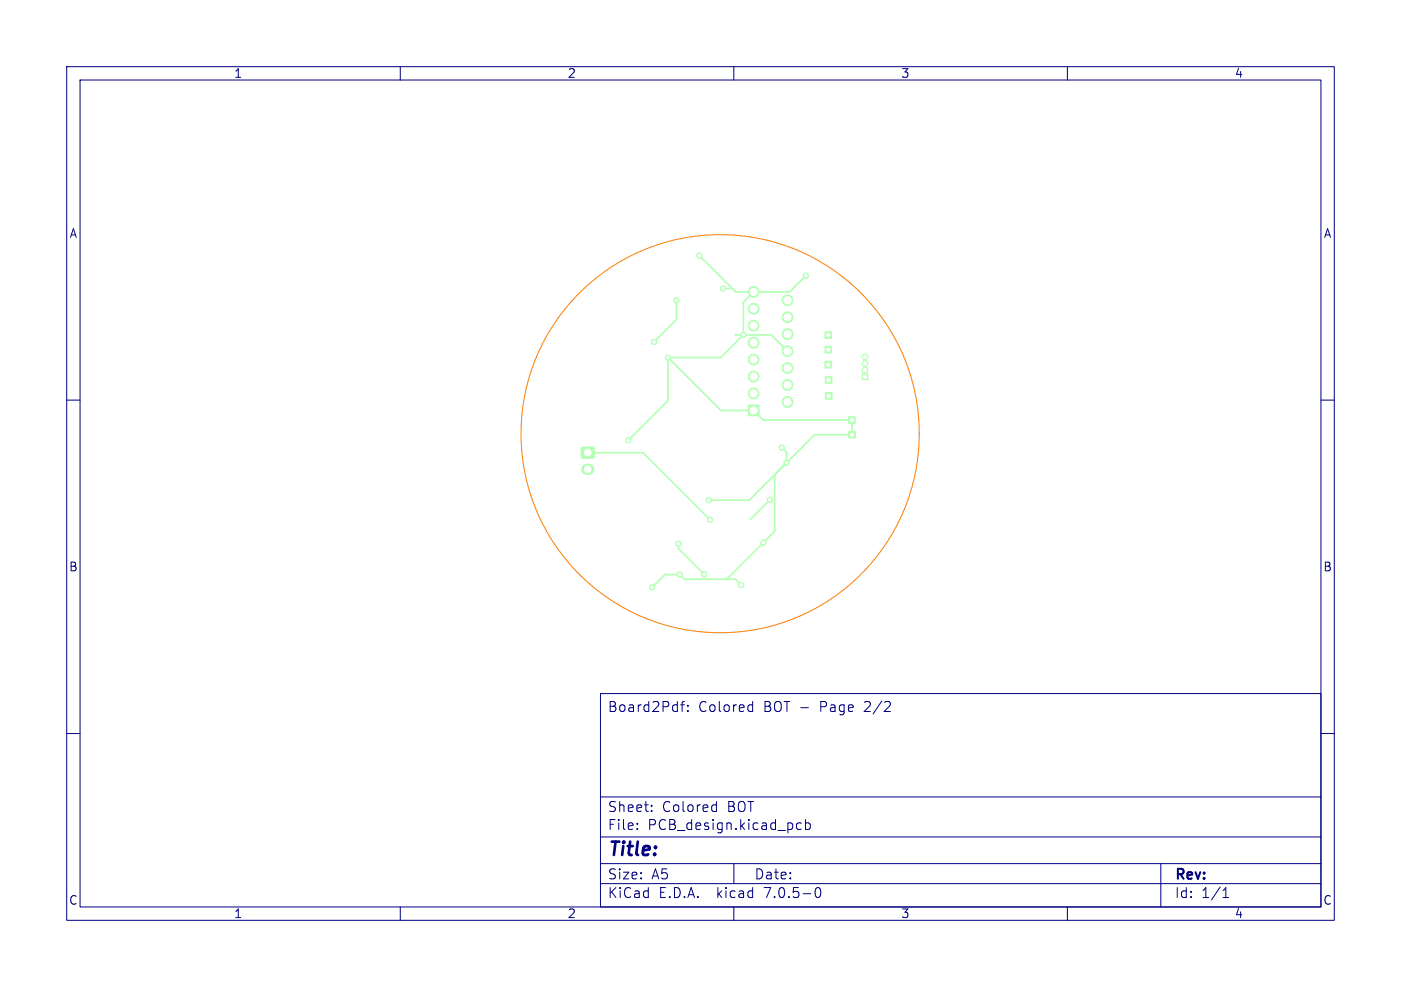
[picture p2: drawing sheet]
<svg xmlns="http://www.w3.org/2000/svg" width="210mm" height="148mm" viewBox="0 0 210 148" stroke-linecap="round" stroke-linejoin="round" font-family="sans-serif">
<g fill="#b3ffb3" stroke="#b3ffb3" stroke-width=".15">
<path d="M112.2 60.7h1.6v1.7h-1.6z"/>
<path d="M127.2 64.7h1v1h-1z"/>
<path d="M127.2 62.5h1v1h-1z"/>
<path d="M123.7 49.7h1v1h-1z"/>
<path d="M123.7 51.9h1v1h-1z"/>
<path d="M123.7 54.2h1v1h-1z"/>
<path d="M123.7 58.9h1v1h-1z"/>
<path d="M123.7 56.5h1v1h-1z"/>
<path d="M129.2 56.1h.9v.8h-.9z"/>
<path d="M87.2 67.1h1.8v1.6h-1.8z"/>
<circle cx="113" cy="43.8" r=".81"/>
<circle cx="118.1" cy="45" r=".81"/>
<circle cx="113" cy="46.3" r=".81"/>
<circle cx="118.1" cy="47.6" r=".81"/>
<circle cx="113" cy="48.8" r=".81"/>
<circle cx="118.1" cy="50.1" r=".81"/>
<circle cx="113" cy="51.4" r=".81"/>
<circle cx="118.1" cy="52.7" r=".81"/>
<circle cx="113" cy="53.9" r=".81"/>
<circle cx="118.1" cy="55.2" r=".81"/>
<circle cx="113" cy="56.5" r=".81"/>
<circle cx="118.1" cy="57.7" r=".81"/>
<circle cx="113" cy="59" r=".81"/>
<circle cx="118.1" cy="60.3" r=".81"/>
<circle cx="129.7" cy="53.5" r=".42"/>
<circle cx="129.7" cy="54.5" r=".42"/>
<circle cx="129.7" cy="55.5" r=".42"/>
<circle cx="111.1" cy="87.7" r=".4"/>
<circle cx="97.8" cy="88.1" r=".4"/>
<circle cx="106.4" cy="77.9" r=".4"/>
<circle cx="115.4" cy="75" r=".4"/>
<circle cx="105.6" cy="86.1" r=".4"/>
<circle cx="101.9" cy="86.2" r=".4"/>
<circle cx="101.7" cy="81.5" r=".4"/>
<circle cx="114.4" cy="81.4" r=".4"/>
<circle cx="106.2" cy="75" r=".4"/>
<circle cx="117.9" cy="69.4" r=".4"/>
<circle cx="117.2" cy="67.1" r=".4"/>
<circle cx="94.2" cy="66" r=".4"/>
<circle cx="104.8" cy="38.3" r=".4"/>
<circle cx="120.8" cy="41.3" r=".4"/>
<circle cx="108.4" cy="43.3" r=".4"/>
<circle cx="111.4" cy="50.2" r=".4"/>
<circle cx="100.1" cy="53.6" r=".4"/>
<circle cx="98" cy="51.3" r=".4"/>
<circle cx="101.4" cy="45" r=".4"/>
</g>
<path d="M88 70.4h.3" fill="none" stroke="#b3ffb3" stroke-width="1.7"/>
<path d="M108.4 43.3h1.4l.5 .5" fill="none" stroke="#b3ffb3" stroke-width=".2"/>
<path d="M104.8 38.3l5.5 5.5h8.1l2.4-2.5M100.1 53.6l8 7.9h4.9l1.4 1.5h13.3v2.2h-5.6l-9.8 9.8h-6.1M100.1 53.6v6.5l-5.9 5.9M101.4 45v2.9l-3.4 3.4M110.2 50.2h5.4l2.5 2.5M113 43.8l-1.6 1.5v4.9l-3.4 3.4h-7.9M88.1 67.9h8.3l10 10M115.4 75l-2.9 2.9M116.1 71.2v8.5l-7.2 7.2M117.2 67.1l.7 .7v1.6M101.7 81.5v.7l3.9 3.9M111.1 87.7l-.9-.8h-7.6l-.7-.7h-2.2l-1.9 1.9" fill="none" stroke="#b3ffb3" stroke-width=".25"/>
<g fill="#fff" stroke="#fff" stroke-width=".15">
<circle cx="111.1" cy="87.7" r=".2"/>
<circle cx="97.8" cy="88.1" r=".2"/>
<circle cx="106.4" cy="77.9" r=".2"/>
<circle cx="115.4" cy="75" r=".2"/>
<circle cx="105.6" cy="86.1" r=".2"/>
<circle cx="101.9" cy="86.2" r=".2"/>
<circle cx="101.7" cy="81.5" r=".2"/>
<circle cx="114.4" cy="81.4" r=".2"/>
<circle cx="106.2" cy="75" r=".2"/>
<circle cx="117.9" cy="69.4" r=".2"/>
<circle cx="117.2" cy="67.1" r=".2"/>
<circle cx="94.2" cy="66" r=".2"/>
<circle cx="104.8" cy="38.3" r=".2"/>
<circle cx="120.8" cy="41.3" r=".2"/>
<circle cx="108.4" cy="43.3" r=".2"/>
<circle cx="111.4" cy="50.2" r=".2"/>
<circle cx="100.1" cy="53.6" r=".2"/>
<circle cx="98" cy="51.3" r=".2"/>
<circle cx="101.4" cy="45" r=".2"/>
<circle cx="113" cy="43.8" r=".54"/>
<circle cx="118.1" cy="45" r=".54"/>
<circle cx="113" cy="46.3" r=".54"/>
<circle cx="118.1" cy="47.6" r=".54"/>
<circle cx="113" cy="48.8" r=".54"/>
<circle cx="118.1" cy="50.1" r=".54"/>
<circle cx="113" cy="51.4" r=".54"/>
<circle cx="118.1" cy="52.7" r=".54"/>
<circle cx="113" cy="53.9" r=".54"/>
<circle cx="118.1" cy="55.2" r=".54"/>
<circle cx="113" cy="56.5" r=".54"/>
<circle cx="118.1" cy="57.7" r=".54"/>
<circle cx="113" cy="59" r=".54"/>
<circle cx="118.1" cy="60.3" r=".54"/>
<circle cx="113" cy="61.5" r=".54"/>
<circle cx="127.7" cy="65.2" r=".25"/>
<circle cx="127.7" cy="63" r=".25"/>
<circle cx="124.2" cy="50.2" r=".25"/>
<circle cx="124.2" cy="52.4" r=".25"/>
<circle cx="124.2" cy="54.7" r=".25"/>
<circle cx="124.2" cy="59.4" r=".25"/>
<circle cx="124.2" cy="57" r=".25"/>
<circle cx="129.7" cy="53.5" r=".25"/>
<circle cx="129.7" cy="54.5" r=".25"/>
<circle cx="129.7" cy="55.5" r=".25"/>
<circle cx="129.7" cy="56.5" r=".25"/>
<circle cx="88.1" cy="70.4" r=".5"/>
<circle cx="88.1" cy="67.9" r=".5"/>
</g>
<g fill="none" stroke="#000080" stroke-width=".15">
<path d="M10 10h190v128h-190zM12 12h186v124h-186zM60 10v2M110 10v2M160 10v2M10 60h2M198 60h2M10 110h2M90 104h108v32h-108zM90 119.5h108M102 105.7h.6M102.6 105.2l-.3 .1-.1 .1v1.3"/>
<path d="M103.1 106.5v.2M103.1 105.8v.1M112.4 105.7l.4 .1M112.8 105.2v1.5M112.8 106.6l-.4 .1M120 106.1h1.2M132.8 105.2l.5 .1a.41 .41 0 0 1 .1 .5l-.9 .9h1M198 110h2M60 136v2M90 132.5h108M90 129.5h108M90 125.5h108"/>
<path d="M95.5 124.2v.2M95.5 123.5v.1M97.7 121.5v.2M97.7 120.8v.1M107 120.7l.4 .1M107.4 120.2v1.5M107.4 121.6l-.4 .1M110 136v2M110 129.5v3M120.1 123.5l-.4-.1-.3 .3v.4l.1 .2h.6M120.7 123.5l.5-.1 .3 .3v.4l-.2 .2h-.6M120.7 122.9v1.5"/>
<path d="M122.3 133.2l.4-.1a.94 .94 0 0 1 0 1.5h-.2a.91 .91 0 0 1-.2-1.4zM160 136v2M174 129.5v6.5M183.3 134.6h.9M183.3 133.5l.4-.4v1.5"/>
</g>
<circle cx="107.9" cy="65" r="29.8" fill="none" stroke="#ff8000" stroke-width=".15"/>
<text font-size="2.8" fill="#000080" x="91" y="128.8">Title:</text>
<g font-size="2.1" fill="#000080">
<text x="91" y="106.9">Board2Pdf:</text>
<text x="104.6" y="106.9">Colored</text>
<text x="114.4" y="106.9">BOT -</text>
<text x="122.9" y="106.9">Page</text>
<text x="129.6" y="106.9">2/2</text>
<text x="91" y="124.6">File:</text>
<text x="91" y="121.9">Sheet:</text>
<text x="97" y="124.6">PCB_design.kicad_pcb</text>
<text x="99.2" y="121.9">Colored</text>
<text x="108.9" y="121.9">BOT</text>
<text x="91" y="134.8">KiCad</text>
<text x="91" y="132">Size:</text>
<text x="97.6" y="132">A5</text>
<text x="98.7" y="134.8">E.D.A.</text>
<text x="107.4" y="134.8">kicad</text>
<text x="113" y="132">Date:</text>
<text x="114.5" y="134.8">7.0.5-0</text>
<text x="176" y="132.2">Rev:</text>
<text x="176" y="134.8">Id:</text>
<text x="180" y="134.8">1/1</text>
</g>
<g font-size="1.8" fill="#000080">
<text x="35" y="11.8">1</text>
<text x="85" y="11.8">2</text>
<text x="135" y="11.8">3</text>
<text x="185" y="11.8">4</text>
<text x="10.4" y="35.8">A</text>
<text x="198.4" y="35.8">A</text>
<text x="10.3" y="85.8">B</text>
<text x="198.3" y="85.8">B</text>
<text x="10.3" y="135.8">C</text>
<text x="35" y="137.8">1</text>
<text x="85" y="137.8">2</text>
<text x="135" y="137.8">3</text>
<text x="185" y="137.8">4</text>
<text x="198.3" y="135.8">C</text>
</g>
</svg>
